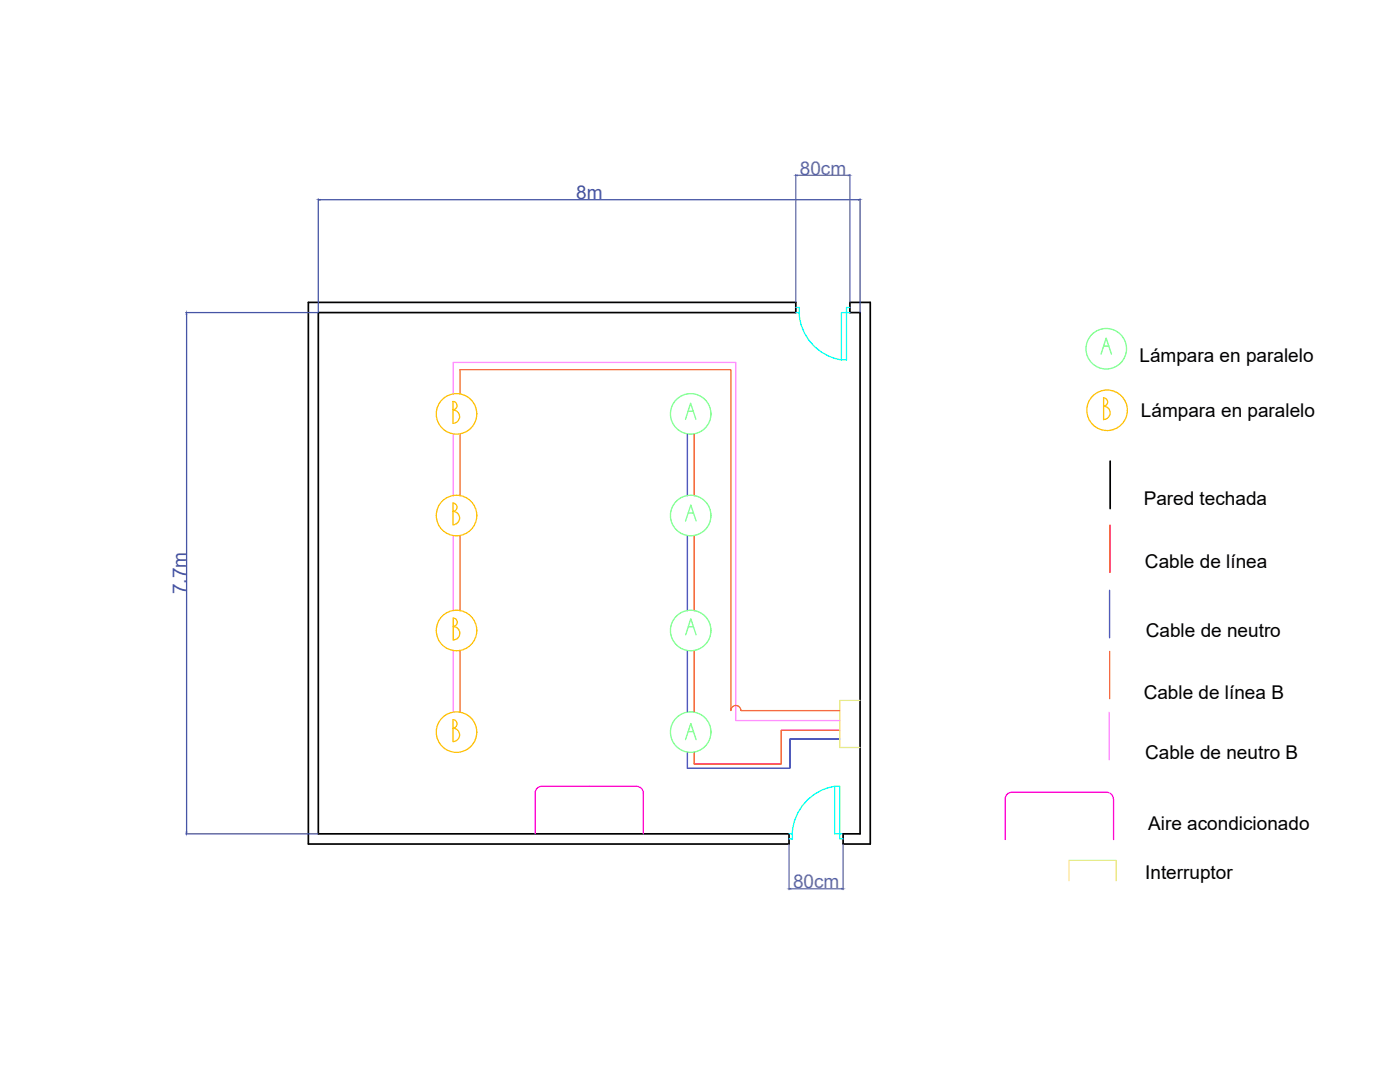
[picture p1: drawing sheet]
<svg xmlns="http://www.w3.org/2000/svg" width="279mm" height="216mm" viewBox="0 0 279 216" stroke-linecap="round" stroke-linejoin="round" font-family="sans-serif">
<!-- layer: puertas -->
<path d="M61.5 60.3h97.3v2.1h-95.3v104h94v2h-96zM169.6 60.3h4.1v108.1h-5.4v-2h3.3v-104h-2z" fill="none" stroke="#000" stroke-width=".34"/>
<!-- layer: aire AC -->
<path d="M138.5 86.6v12.3M138.5 106.9v14.9M221.5 104.8v9.4M138.5 129.9v12.2M167.6 145.7h-11.7v6.8h-17.4v-2.4" fill="none" stroke="#f00" stroke-width=".25"/>
<path d="M137.2 86.6v12.3M137.2 106.9v14.9M221.4 117.8v9.5M137.2 129.9v12.2M167.6 147.5h-9.9v5.8h-20.5v-3.2" fill="none" stroke="#00f" stroke-width=".25"/>
<path d="M91.8 78.6v-4.8h54.1v68M91.8 86.6v12.3M91.8 106.9v14.9M91.8 129.9v12.2M221.5 130v9.4M145.9 141.8a.99 .99 0 0 1 1-1 .99 .99 0 0 1 1 1M147.9 141.8h19.7" fill="none" stroke="#f26722" stroke-width=".25"/>
<!-- layer: neutro B -->
<path d="M90.5 78.6v-6.3h56.3v71.5h20.8M90.5 86.6v12.3M90.5 106.9v14.9M90.5 129.9v12.2M221.3 142.1v9.5" fill="none" stroke="#ff7fff" stroke-width=".25"/>
<!-- layer: aire AC -->
<path d="M106.8 158.3v8.1M108.1 156.9a1.33 1.33 0 0 0-1.3 1.3M108.1 156.9h19M127 156.9a1.33 1.33 0 0 1 1.4 1.3M128.4 158.3v8.1M200.6 159.4v8.1M201.9 158.1a1.33 1.33 0 0 0-1.3 1.3M202 158.1h18.9a1.33 1.33 0 0 1 1.3 1.3M222.2 159.4v8.1" fill="none" stroke="#f0f" stroke-width=".25"/>
<!-- layer: luces -->
<g fill="none" stroke="#7fff7f" stroke-width=".25">
<path d="M219.7 70.7l1.1-3.2 1 3.2M220.2 69.1h1.1M136.8 83.7l1-3.3 1.1 3.3M137.3 82.1h1.1M137.4 102.4h1M138.9 103.9l-1-3.1-1.1 3.2M136.8 126.7l1.1-3.2 1 3.2M137.4 125.1h1M136.8 147.6l1.1-3.2 1 3.2M137.3 146h1.1"/>
<circle cx="220.8" cy="69.6" r="4"/>
<circle cx="137.8" cy="82.6" r="4"/>
<circle cx="137.8" cy="102.9" r="4"/>
<circle cx="137.8" cy="125.8" r="4"/>
<circle cx="137.8" cy="146.1" r="4"/>
</g>
<!-- layer: luces B -->
<g fill="none" stroke="#ffbf00" stroke-width=".25">
<path d="M90.4 81.8a.83 .83 0 0 0 .8-.9 .83 .83 0 0 0-.8-.8v4.4a1.33 1.33 0 0 0 1.3-1.4 1.33 1.33 0 0 0-1.3-1.3M220.2 83.7a1.33 1.33 0 0 0 1.4-1.3 1.33 1.33 0 0 0-1.4-1.4 .83 .83 0 0 0 .9-.8 .83 .83 0 0 0-.9-.8v4.3M90.4 100.4a.83 .83 0 0 1 .8 .8 .83 .83 0 0 1-.8 .8 1.36 1.36 0 0 1 1.3 1.4 1.36 1.36 0 0 1-1.3 1.3zM90.4 125a.83 .83 0 0 0 .9-.8 .83 .83 0 0 0-.9-.9l.1 4.4a1.33 1.33 0 0 0 1.3-1.4 1.33 1.33 0 0 0-1.4-1.3M90.4 145.3a.83 .83 0 0 0 .8-.9 .83 .83 0 0 0-.8-.8v4.4a1.33 1.33 0 0 0 1.3-1.4 1.33 1.33 0 0 0-1.3-1.3"/>
<circle cx="91.1" cy="82.6" r="4"/>
<circle cx="220.9" cy="81.9" r="4"/>
<circle cx="91.1" cy="102.9" r="4"/>
<circle cx="91.1" cy="125.8" r="4"/>
<circle cx="91.1" cy="146.1" r="4"/>
</g>
<!-- layer: aire AC -->
<path d="M171.6 139.8h-4v9.4h4M213.3 175.7v-4h9.4v4" fill="none" stroke="#e5e878" stroke-width=".25"/>
<path d="M221.6 92v9.5" fill="none" stroke="#000" stroke-width=".34"/>
<path d="M63.5 39.7v22.6M63.9 39.8h107.4M171.6 39.7v22.6M37.1 62.4h26.3M37.2 62.7v103.3M37.1 166.4h26.3" fill="none" stroke="#4554a5" stroke-width=".25"/>
<g fill="#4554a5" stroke="#4554a5" stroke-width=".2">
<path d="M37.2 62.4l.1 .3h-.1z"/>
<path d="M37.2 166h.1l-.1 .4z"/>
<path d="M63.5 39.8h.4v.1z"/>
<path d="M171.3 39.8h.3l-.3 .1z"/>
</g>
<!-- layer: puertas -->
<path d="M158.8 34.8v25.5M159.2 35h10.1M169.6 34.8v25.5M157.5 168.5v9M157.8 177.3h10.1M168.3 168.5v9" fill="none" stroke="#5e67af" stroke-width=".25"/>
<g fill="#5e67af" stroke="#5e67af" stroke-width=".2">
<path d="M157.5 177.3h.3v.1z"/>
<path d="M167.9 177.3h.4l-.4 .1z"/>
<path d="M158.8 35l.4-.1v.2z"/>
<path d="M169.3 34.9l.3 .1-.3 .1z"/>
</g>
<path d="M158.8 61.4h.7v1h-.7M159.5 62.3a10.1 10.1 0 0 0 8.4 9.5M167.9 62.4h1v9.4h-1zM169.6 61.4h-.7v1h.7M166.6 156.9a10.1 10.1 0 0 0-8.5 9.5M166.6 156.9h1v9.5h-1zM157.5 166.4h.6v1h-.6M168.3 166.4h-.7v1h.7" fill="none" stroke="#0ff" stroke-width=".25"/>
<g font-size="3.8" fill="#5e67af">
<text x="159.6" y="34.9">80cm</text>
<text x="158.3" y="177.2">80cm</text>
</g>
<g font-size="3.8" fill="#4554a5">
<text x="115" y="39.7">8m</text>
<text x="37.2" y="118.5" transform="rotate(-90 37.2 118.5)">7.7m</text>
</g>
<g font-size="3.8">
<text x="227.4" y="72.3">Lámpara en paralelo</text>
<text x="227.7" y="83.2">Lámpara en paralelo</text>
<text x="228.2" y="100.7">Pared techada</text>
<text x="228.5" y="113.4">Cable de línea</text>
<text x="228.7" y="127">Cable de neutro</text>
<text x="228.2" y="139.4">Cable de línea B</text>
<text x="228.5" y="151.4">Cable de neutro B</text>
<text x="229.1" y="165.5">Aire acondicionado</text>
<text x="228.5" y="175.4">Interruptor</text>
</g>
</svg>
